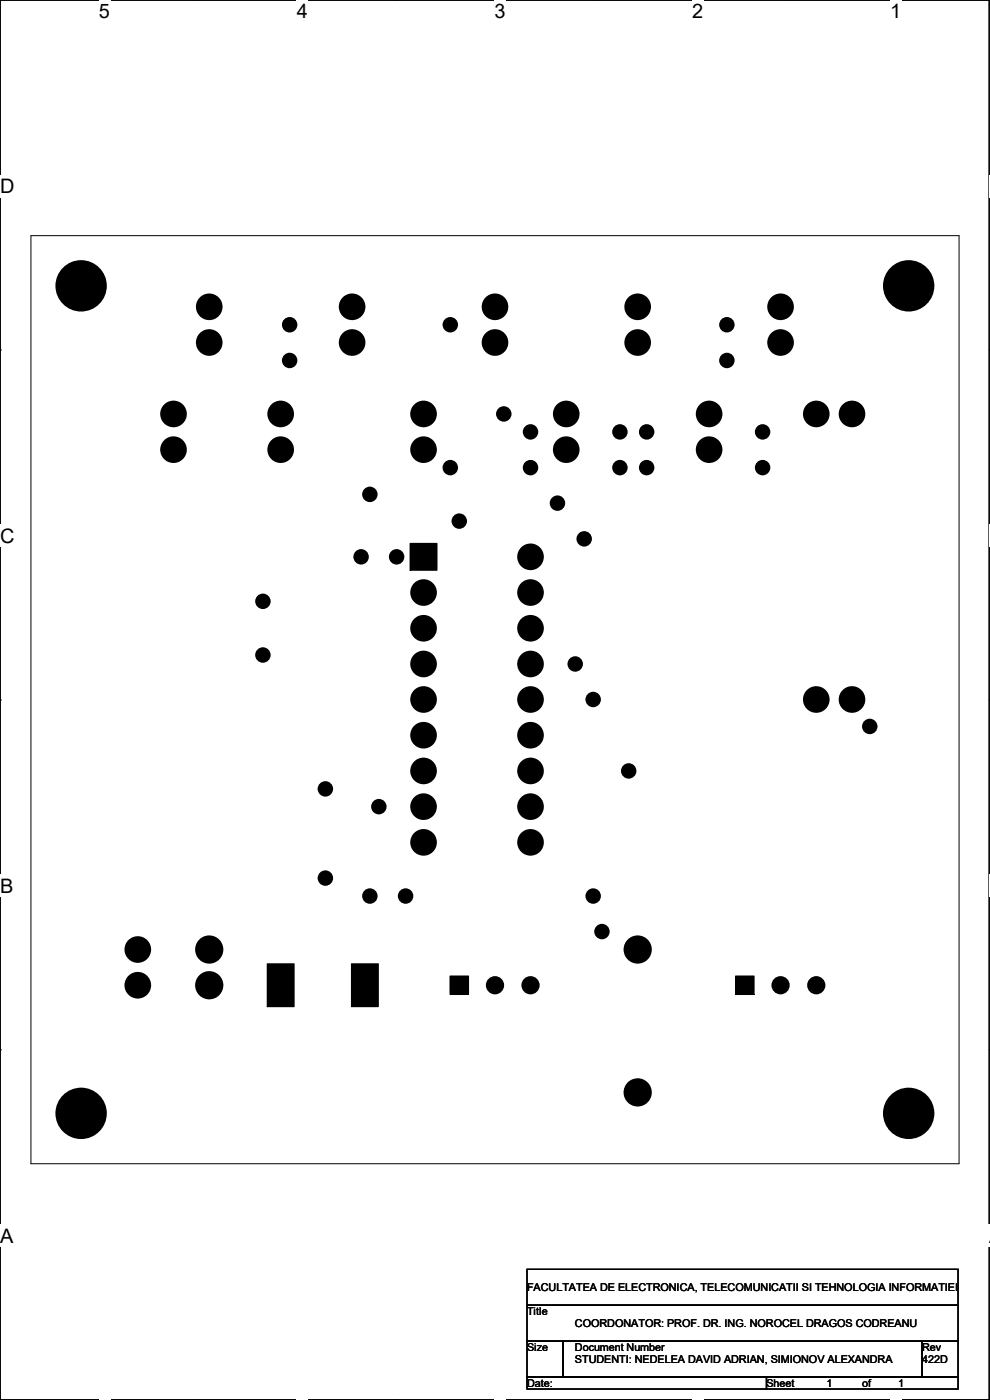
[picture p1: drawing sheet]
<svg xmlns="http://www.w3.org/2000/svg" width="210mm" height="297mm" viewBox="0 0 210 297" stroke-linecap="round" stroke-linejoin="round" font-family="sans-serif">
<path d="M0 0h209.8v297h-209.8z" fill="none" stroke="#000" stroke-width=".25"/>
<g fill="#fff">
<path d="M21 0h2.4v4.8h-2.4z"/>
<path d="M21 297h2.4z"/>
</g>
<path d="M42 0h.1M42 297h.1" fill="none" stroke="#000" stroke-width=".25"/>
<g fill="#fff">
<path d="M62.9 0h2.4v4.8h-2.4z"/>
<path d="M62.9 297h2.4z"/>
</g>
<path d="M83.9 0h.1M83.9 297h.1" fill="none" stroke="#000" stroke-width=".25"/>
<g fill="#fff">
<path d="M104.9 0h2.4v4.8h-2.4z"/>
<path d="M104.9 297h2.4z"/>
</g>
<path d="M125.9 0h.1M125.9 297h.1" fill="none" stroke="#000" stroke-width=".25"/>
<g fill="#fff">
<path d="M146.9 0h2.3v4.8h-2.3z"/>
<path d="M146.9 297h2.3z"/>
</g>
<path d="M167.9 0h.1M167.9 297h.1" fill="none" stroke="#000" stroke-width=".25"/>
<g fill="#fff">
<path d="M188.8 0h2.4v4.8h-2.4z"/>
<path d="M188.8 297h2.4z"/>
<path d="M0 37.1h3.1v4.8h-3.1z"/>
<path d="M209.8 37.1h.2v4.8h-.2z"/>
<path d="M0 111.3h3.1v4.8h-3.1z"/>
<path d="M209.8 111.3h.2v4.8h-.2z"/>
</g>
<path d="M0 74.3h.1M209.8 74.3h.1" fill="none" stroke="#000" stroke-width=".25"/>
<g fill="#fff">
<path d="M0 185.6h2.9v4.7h-2.9z"/>
<path d="M209.8 185.6h.2v4.7h-.2z"/>
</g>
<path d="M0 148.5h.1M209.8 148.5h.1" fill="none" stroke="#000" stroke-width=".25"/>
<g fill="#fff">
<path d="M0 259.8h2.9v4.7h-2.9z"/>
<path d="M209.8 259.8h.2v4.7h-.2z"/>
</g>
<path d="M0 222.7h.1M209.8 222.7h.1M111.8 269.3h91.4v7.6h-91.4zM111.8 276.9h91.4v7.6h-91.4zM111.8 284.5h7.6v7.6h-7.6zM111.8 292.1h50.8v2.6h-50.8zM119.4 284.5h76.2v7.6h-76.2zM162.6 292.1h40.6v2.6h-40.6zM195.6 284.5h7.6v7.6h-7.6z" fill="none" stroke="#000" stroke-width=".25"/>
<path d="M6.6 50h196.9v196.9h-196.9zM87 115.3h5.7v5.7h-5.7zM56.7 204.5h5.7v9.1h-5.7zM74.5 204.5h5.8v9.1h-5.8zM95.5 207.1h3.9v3.9h-3.9zM156 207.1h4v3.9h-4z" fill="none" stroke="#000" stroke-width=".21"/>
<g fill="#000">
<path d="M87 115.3h5.7v5.7h-5.7z" fill-rule="evenodd"/>
<path d="M56.7 204.5h5.7v9.1h-5.7z" fill-rule="evenodd"/>
<path d="M74.5 204.5h5.8v9.1h-5.8z" fill-rule="evenodd"/>
<path d="M95.5 207.1h3.9v3.9h-3.9z" fill-rule="evenodd"/>
<path d="M156 207.1h4v3.9h-4z" fill-rule="evenodd"/>
<circle cx="17.2" cy="60.6" r="5.5"/>
<circle cx="44.4" cy="65.1" r="1.34"/>
<circle cx="44.4" cy="72.7" r="1.34"/>
<circle cx="44.4" cy="72.7" r="2.83"/>
<circle cx="44.4" cy="65.1" r="2.83"/>
<circle cx="61.4" cy="68.9" r="1.64"/>
<circle cx="61.4" cy="76.5" r="1.64"/>
<circle cx="61.4" cy="76.5" r=".45"/>
<circle cx="61.4" cy="68.9" r=".45"/>
<circle cx="74.7" cy="65.1" r="1.34"/>
<circle cx="74.7" cy="72.7" r="1.34"/>
<circle cx="74.7" cy="65.1" r="2.83"/>
<circle cx="74.7" cy="72.7" r="2.83"/>
<circle cx="95.5" cy="68.9" r="1.64"/>
<circle cx="95.5" cy="68.9" r=".45"/>
<circle cx="105" cy="65.1" r="1.34"/>
<circle cx="105" cy="72.7" r="1.34"/>
<circle cx="105" cy="72.7" r="2.83"/>
<circle cx="105" cy="65.1" r="2.83"/>
<circle cx="135.3" cy="72.7" r="1.34"/>
<circle cx="135.3" cy="65.1" r="1.34"/>
<circle cx="135.3" cy="65.1" r="2.83"/>
<circle cx="135.3" cy="72.7" r="2.83"/>
<circle cx="154.2" cy="68.9" r="1.64"/>
<circle cx="154.2" cy="76.5" r="1.64"/>
<circle cx="154.2" cy="68.9" r=".45"/>
<circle cx="154.2" cy="76.5" r=".45"/>
<circle cx="165.6" cy="72.7" r="1.34"/>
<circle cx="165.6" cy="65.1" r="1.34"/>
<circle cx="165.6" cy="65.1" r="2.83"/>
<circle cx="165.6" cy="72.7" r="2.83"/>
<circle cx="192.8" cy="60.6" r="5.5"/>
<circle cx="36.8" cy="95.4" r="1.34"/>
<circle cx="36.8" cy="87.8" r="1.34"/>
<circle cx="36.8" cy="95.4" r="2.83"/>
<circle cx="36.8" cy="87.8" r="2.83"/>
<circle cx="59.5" cy="95.4" r="1.34"/>
<circle cx="59.5" cy="87.8" r="1.34"/>
<circle cx="59.5" cy="95.4" r="2.83"/>
<circle cx="59.5" cy="87.8" r="2.83"/>
<circle cx="89.9" cy="87.8" r="1.34"/>
<circle cx="89.9" cy="95.4" r="1.34"/>
<circle cx="89.9" cy="87.8" r="2.83"/>
<circle cx="89.9" cy="95.4" r="2.83"/>
<circle cx="95.5" cy="99.2" r="1.64"/>
<circle cx="95.5" cy="99.2" r=".45"/>
<circle cx="106.9" cy="87.8" r="1.64"/>
<circle cx="106.9" cy="87.8" r=".45"/>
<circle cx="112.5" cy="99.2" r="1.64"/>
<circle cx="112.5" cy="91.6" r="1.64"/>
<circle cx="112.5" cy="91.6" r=".45"/>
<circle cx="112.5" cy="99.2" r=".45"/>
<circle cx="120.1" cy="87.8" r="1.34"/>
<circle cx="120.1" cy="95.4" r="1.34"/>
<circle cx="120.1" cy="87.8" r="2.83"/>
<circle cx="120.1" cy="95.4" r="2.83"/>
<circle cx="131.5" cy="99.2" r="1.64"/>
<circle cx="131.5" cy="91.6" r="1.64"/>
<circle cx="131.5" cy="99.2" r=".45"/>
<circle cx="131.5" cy="91.6" r=".45"/>
<circle cx="137.2" cy="99.2" r="1.64"/>
<circle cx="137.2" cy="91.6" r="1.64"/>
<circle cx="137.2" cy="91.6" r=".45"/>
<circle cx="137.2" cy="99.2" r=".45"/>
<circle cx="150.4" cy="95.4" r="1.34"/>
<circle cx="150.4" cy="87.8" r="1.34"/>
<circle cx="150.4" cy="87.8" r="2.83"/>
<circle cx="150.4" cy="95.4" r="2.83"/>
<circle cx="161.8" cy="91.6" r="1.64"/>
<circle cx="161.8" cy="99.2" r="1.64"/>
<circle cx="161.8" cy="99.2" r=".45"/>
<circle cx="161.8" cy="91.6" r=".45"/>
<circle cx="173.2" cy="87.8" r="1.34"/>
<circle cx="173.2" cy="87.8" r="2.83"/>
<circle cx="180.7" cy="87.8" r="1.34"/>
<circle cx="180.7" cy="87.8" r="2.83"/>
<circle cx="76.6" cy="118.1" r="1.64"/>
<circle cx="76.6" cy="118.1" r=".45"/>
<circle cx="78.5" cy="104.9" r="1.64"/>
<circle cx="78.5" cy="104.9" r=".45"/>
<circle cx="84.1" cy="118.1" r="1.64"/>
<circle cx="84.1" cy="118.1" r=".45"/>
<circle cx="89.9" cy="118.1" r="1.34"/>
<circle cx="97.4" cy="110.6" r="1.64"/>
<circle cx="97.4" cy="110.6" r=".45"/>
<circle cx="112.5" cy="118.1" r="1.34"/>
<circle cx="112.5" cy="118.1" r="2.83"/>
<circle cx="118.3" cy="106.7" r="1.64"/>
<circle cx="118.3" cy="106.7" r=".45"/>
<circle cx="123.9" cy="114.3" r="1.64"/>
<circle cx="123.9" cy="114.3" r=".45"/>
<circle cx="55.8" cy="127.6" r="1.64"/>
<circle cx="55.8" cy="139" r="1.64"/>
<circle cx="55.8" cy="127.6" r=".45"/>
<circle cx="55.8" cy="139" r=".45"/>
<circle cx="89.9" cy="133.3" r="1.34"/>
<circle cx="89.9" cy="125.7" r="1.34"/>
<circle cx="89.9" cy="133.3" r="2.83"/>
<circle cx="89.9" cy="125.7" r="2.83"/>
<circle cx="112.5" cy="133.3" r="1.34"/>
<circle cx="112.5" cy="125.7" r="1.34"/>
<circle cx="112.5" cy="125.7" r="2.83"/>
<circle cx="112.5" cy="133.3" r="2.83"/>
<circle cx="89.9" cy="156" r="1.34"/>
<circle cx="89.9" cy="140.9" r="1.34"/>
<circle cx="89.9" cy="148.4" r="1.34"/>
<circle cx="89.9" cy="156" r="2.83"/>
<circle cx="89.9" cy="140.9" r="2.83"/>
<circle cx="89.9" cy="148.4" r="2.83"/>
<circle cx="112.5" cy="140.9" r="1.34"/>
<circle cx="112.5" cy="156" r="1.34"/>
<circle cx="112.5" cy="148.4" r="1.34"/>
<circle cx="112.5" cy="148.4" r="2.83"/>
<circle cx="112.5" cy="156" r="2.83"/>
<circle cx="112.5" cy="140.9" r="2.83"/>
<circle cx="122" cy="140.9" r="1.64"/>
<circle cx="122" cy="140.9" r=".45"/>
<circle cx="125.8" cy="148.4" r="1.64"/>
<circle cx="125.8" cy="148.4" r=".45"/>
<circle cx="173.2" cy="148.4" r="1.34"/>
<circle cx="173.2" cy="148.4" r="2.83"/>
<circle cx="180.7" cy="148.4" r="1.34"/>
<circle cx="180.7" cy="148.4" r="2.83"/>
<circle cx="184.5" cy="154.1" r="1.64"/>
<circle cx="184.5" cy="154.1" r=".45"/>
<circle cx="69" cy="167.4" r="1.64"/>
<circle cx="69" cy="167.4" r=".45"/>
<circle cx="80.4" cy="171.1" r="1.64"/>
<circle cx="80.4" cy="171.1" r=".45"/>
<circle cx="89.9" cy="178.7" r="1.34"/>
<circle cx="89.9" cy="163.6" r="1.34"/>
<circle cx="89.9" cy="171.1" r="1.34"/>
<circle cx="89.9" cy="171.1" r="2.83"/>
<circle cx="89.9" cy="178.7" r="2.83"/>
<circle cx="89.9" cy="163.6" r="2.83"/>
<circle cx="112.5" cy="178.7" r="1.34"/>
<circle cx="112.5" cy="171.1" r="1.34"/>
<circle cx="112.5" cy="163.6" r="1.34"/>
<circle cx="112.5" cy="178.7" r="2.83"/>
<circle cx="112.5" cy="171.1" r="2.83"/>
<circle cx="112.5" cy="163.6" r="2.83"/>
<circle cx="133.4" cy="163.6" r="1.64"/>
<circle cx="133.4" cy="163.6" r=".45"/>
<circle cx="69" cy="186.3" r="1.64"/>
<circle cx="69" cy="186.3" r=".45"/>
<circle cx="78.5" cy="190.1" r="1.64"/>
<circle cx="78.5" cy="190.1" r=".45"/>
<circle cx="86" cy="190.1" r="1.64"/>
<circle cx="86" cy="190.1" r=".45"/>
<circle cx="125.8" cy="190.1" r="1.64"/>
<circle cx="125.8" cy="190.1" r=".45"/>
<circle cx="127.7" cy="197.6" r="1.64"/>
<circle cx="127.7" cy="197.6" r=".45"/>
<circle cx="29.2" cy="201.4" r="1.34"/>
<circle cx="29.2" cy="209" r="1.34"/>
<circle cx="29.2" cy="201.4" r="2.83"/>
<circle cx="29.2" cy="209" r="2.83"/>
<circle cx="44.4" cy="201.4" r="3"/>
<circle cx="44.4" cy="209" r="3"/>
<circle cx="44.4" cy="201.4" r="1.56"/>
<circle cx="44.4" cy="209" r="1.56"/>
<circle cx="97.4" cy="209" r="1.13"/>
<circle cx="105" cy="209" r="1.94"/>
<circle cx="105" cy="209" r="1.13"/>
<circle cx="112.5" cy="209" r="1.94"/>
<circle cx="112.5" cy="209" r="1.13"/>
<circle cx="135.3" cy="201.4" r="3"/>
<circle cx="135.3" cy="201.4" r="1.56"/>
<circle cx="158" cy="209" r="1.13"/>
<circle cx="165.6" cy="209" r="1.94"/>
<circle cx="165.6" cy="209" r="1.13"/>
<circle cx="173.2" cy="209" r="1.94"/>
<circle cx="173.2" cy="209" r="1.13"/>
<circle cx="17.2" cy="236.2" r="5.5"/>
<circle cx="135.3" cy="231.8" r="3"/>
<circle cx="135.3" cy="231.8" r="1.56"/>
<circle cx="192.8" cy="236.2" r="5.5"/>
</g>
<g font-size="4.2">
<text x="21" y="3.9">5</text>
<text x="62.9" y="3.9">4</text>
<text x="104.9" y="3.9">3</text>
<text x="146.9" y="3.9">2</text>
<text x="188.8" y="3.9">1</text>
<text x="0" y="40.9">D</text>
<text x="0" y="115.1">C</text>
<text x="0" y="189.4">B</text>
<text x="0" y="263.6">A</text>
<text x="209.8" y="263.6">A</text>
</g>
<g font-size="2.3">
<text x="111.8" y="273.9">FACULTATEA DE ELECTRONICA, TELECOMUNICATII SI TEHNOLOGIA INFORMATIEI</text>
<text x="111.8" y="279">Title</text>
<text x="122" y="281.5">COORDONATOR: PROF. DR. ING. NOROCEL DRAGOS CODREANU</text>
<text x="111.8" y="286.6">Size</text>
<text x="122" y="286.6">Document Number</text>
<text x="195.6" y="286.6">Rev</text>
<text x="122" y="289.1">STUDENTI: NEDELEA DAVID ADRIAN, SIMIONOV ALEXANDRA</text>
<text x="195.6" y="289.1">422D</text>
<text x="111.8" y="294.2">Date:</text>
<text x="162.6" y="294.2">Sheet</text>
<text x="175.3" y="294.2">1</text>
<text x="182.9" y="294.2">of</text>
<text x="190.5" y="294.2">1</text>
</g>
</svg>
